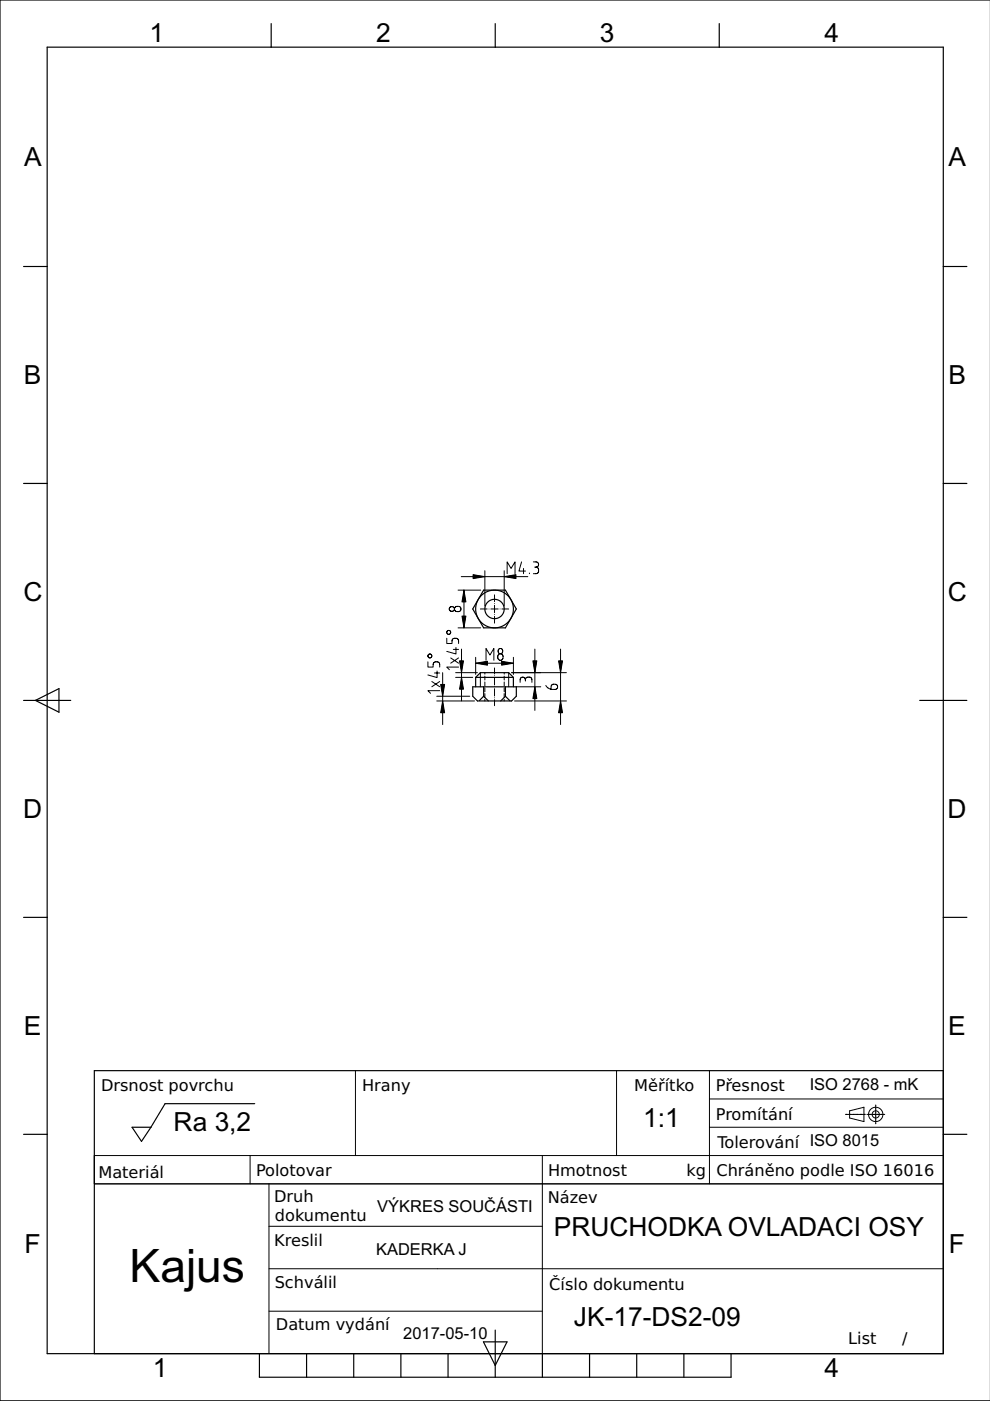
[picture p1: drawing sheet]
<svg xmlns="http://www.w3.org/2000/svg" width="210mm" height="297mm" viewBox="0 0 210 297" stroke-linecap="round" stroke-linejoin="round" font-family="sans-serif">
<g fill="none" stroke="#000" stroke-width=".25">
<path d="M10 10h190v277h-190zM57.5 5v5M105 5v5M152.5 5v5M210 0h-210v297h210M5 56.5h5M200 56.5h5M5 102.5h5M200 102.5h5M102.5 125.1h4.7l2.3 4-2.3 4h-4.7l-2.3-4zM5 148.5h10M7.5 148.5l5-2.5v5z"/>
<path d="M100.2 145.6h9.3v2l-1 1h-7.3l-1-1zM100.9 143.6l1-1h6l1 1M100.9 143.6v2M100.9 143.6h8M102.5 147.6l1.1 1M102.5 147.6l-.8 .9M102.5 145.6v2M107.2 147.6l-1 1M107.2 147.6l1 1M107.2 145.6v2M108.9 143.6v2M195 148.5h10"/>
<path d="M5 194.5h5M200 194.5h5M28 239h4l-2 3zM54 234h-19l-3 5M179.3 236.3h.2M179.7 236.3h.1M180 236.3h.3M180.5 236.3h.1M180.8 236.3h.4M181.3 236.3h.1M181.6 236.3h.4M182.1 236.3h.1"/>
<path d="M182.4 236.3h.4M182.9 236.3h.1M183.2 236.3h.2M183.8 236.3h.1M184.1 236.3h.1M184.3 236.3h.4M184.9 236.3h.1M185.1 236.3h.4M185.7 236.3h.1M185.7 234.3v.2M185.7 234.6v.1M185.7 234.9v.4"/>
<path d="M185.7 235.4v.1M185.7 235.7v.4M185.7 236.5v.4M185.7 237.1h.1M185.7 237.3v.4M185.7 237.9h.1M185.7 238.1v.2M185.9 236.3h.4M186.5 236.3h.1M186.7 236.3h.4M187.3 236.3h.1M187.5 236.3h.1"/>
<path d="M200 227h-180v60M5 240.5h5M200 240.5h5M55 287v5h100v-5M65 287v5M75 287v5M85 287v5M95 287v5M102.5 284.5h5l-2.5 5zM105 282v10M115 287v5M125 287v5"/>
<path d="M135 287v5M145 287v5"/>
<circle cx="104.9" cy="129.1" r="2.05"/>
<circle cx="104.9" cy="129.1" r="4"/>
</g>
<g fill="none" stroke="#000" stroke-width=".21">
<path d="M110.6 119.1l-.6 2h1.4M113.1 119.1h.5a.56 .56 0 0 1 .6 .6 .56 .56 0 0 1-.6 .5M94.7 135.3v1.1h1.1v-.5a.56 .56 0 0 1 .6-.6h.3a.56 .56 0 0 1 .5 .6v.5M95.6 139.5l1.6 1.1M96.1 137.7h1.1M96.7 137.3v1.4l-2-.6M97.1 125.1h4.8M97.1 133.1h4.8M97.2 139.5l-1.6 1.1M97.8 122.3h14.1M97.9 137.6v11M98.4 125.1v8"/>
<path d="M100.9 139.4v3.6M101.9 129.1h1.4M102.8 121v7.5M103 140v-2.5l.9 1.4 .8-1.4v2.5M103.7 129.1h.1M104.1 129.1h1.5M104.9 126.1v1.5M104.9 127.9v.1M104.9 128.3v1.6M104.9 130.3h.1M104.9 130.7v1.4M106 129.1h.1"/>
<path d="M106.4 129.1h1.5M106.9 121v7.5M107.5 121.6v-2.5l.9 1.4 .8-1.4v2.5M108.9 139.4v3.6M111 120.5v1.1M112.2 121.5v.1M113.4 120.2h.2M113.4 137.6v13M113.6 120.2a.56 .56 0 0 1 .6 .6v.3a.56 .56 0 0 1-.6 .5h-.5M118.9 137.6v16M90.7 140.3v1.1h1.1v-.5a.56 .56 0 0 1 .6-.6h.3a.56 .56 0 0 1 .5 .6v.5M91.6 144.5l1.6 1.1"/>
<path d="M92.1 142.7h1.1M92.6 148.6h8M92.6 147.6h7M92.7 142.3v1.4l-2-.6M93.2 146.4h-2.5l.6 .6M93.2 144.5l-1.6 1.1M93.9 142.6v11M96.6 142.6h4.6M96.6 143.6h3.6M97.2 141.4h-2.5l.6 .6M100.9 140.6h8M101.9 142.6v3"/>
<path d="M102.8 142.6v.3M102.8 143.3v.9M102.8 144.6v.8M102.8 145.8v.8M102.8 147.1v.8M102.8 148.3v.3M104.9 141.6v1.3M104.9 143.3h.1M104.9 143.7v1.5M104.9 145.6h.1M104.9 146v1.6M104.9 148h.1"/>
<path d="M104.9 148.3v1.3M106.9 142.6v.3M106.9 143.3v.9M106.9 144.6v.8M106.9 145.8v.8M106.9 147.1v.8M106.9 148.3v.3M107.9 142.6v3M108.5 142.6h11.6M109.1 148.6h11M109.5 145.6h5.2M111.4 144.1a.56 .56 0 0 0-.6-.5 .56 .56 0 0 0-.5 .5v.6"/>
<path d="M111.4 144.1a.56 .56 0 0 1 .5-.5h.3a.56 .56 0 0 1 .6 .5v.6M111.4 144.1v.3M115.7 145.3l.9 .8 1.1 .1a.56 .56 0 0 0 .5-.6 .56 .56 0 0 0-.5-.5h-.3a.56 .56 0 0 0-.6 .5v.5M75.4 227v18M130.7 227v18M150.4 227v24M150.4 239h49.6M150.4 233h49.6M180.1 235.5l3.1-.7v3l-3.1-.8zM20 245h180M20 251h180M53 245v6"/>
<path d="M57 251v36M115 245v42M57 260h58M57 278h58M57 269h143"/>
<circle cx="91.1" cy="139.1" r=".42"/>
<circle cx="95.1" cy="134.1" r=".42"/>
<circle cx="95.8" cy="129.1" r=".53"/>
<circle cx="97" cy="129.1" r=".66"/>
<circle cx="106.1" cy="138.1" r=".53"/>
<circle cx="106.1" cy="139.3" r=".66"/>
<circle cx="185.7" cy="236.3" r="1.52"/>
<circle cx="185.7" cy="236.3" r=".76"/>
</g>
<g fill="#000">
<path d="M98.4 125.1l.4 2.5h-.8zM98 130.6h.8l-.4 2.5zM100.3 121.8l2.5 .5-2.5 .4zM106.9 122.3l2.5-.5v.9zM93.9 148.6l.4 2.5h-.9zM93.4 145.1h.9l-.4 2.5zM97.9 143.6l.4 2.5h-.9zM97.4 140.1h.9l-.4 2.5zM100.9 140.6l2.5-.4v.8zM106.4 140.2l2.5 .4-2.5 .4zM113 140.1h.8l-.4 2.5zM113.4 145.6l.4 2.5h-.8z"/>
<path d="M118.4 140.1h.9l-.4 2.5zM118.9 148.6l.4 2.5h-.9z"/>
</g>
<g fill="#000" stroke="#000" stroke-width=".21">
<path d="M98.4 125.1l.4 2.5h-.8zM98 130.6h.8l-.4 2.5zM100.3 121.8l2.5 .5-2.5 .4zM106.9 122.3l2.5-.5v.9zM93.9 148.6l.4 2.5h-.9zM93.4 145.1h.9l-.4 2.5zM97.9 143.6l.4 2.5h-.9zM97.4 140.1h.9l-.4 2.5zM100.9 140.6l2.5-.4v.8zM106.4 140.2l2.5 .4-2.5 .4zM113 140.1h.8l-.4 2.5zM113.4 145.6l.4 2.5h-.8z"/>
<path d="M118.4 140.1h.9l-.4 2.5zM118.9 148.6l.4 2.5h-.9z"/>
</g>
<text font-size="9.8" x="27.5" y="271.7">Kajus</text>
<g font-size="5.6">
<text x="31.7" y="9">1</text>
<text x="79.8" y="9">2</text>
<text x="127.2" y="9">3</text>
<text x="174.8" y="9">4</text>
<text x="5.1" y="35.3">A</text>
<text x="201.1" y="35.3">A</text>
<text x="5.1" y="81.5">B</text>
<text x="201.1" y="81.5">B</text>
<text x="5" y="127.5">C</text>
<text x="201" y="127.5">C</text>
<text x="4.9" y="173.5">D</text>
<text x="200.9" y="173.5">D</text>
<text x="5.1" y="219.5">E</text>
<text x="201.1" y="219.5">E</text>
<text x="36.8" y="239.7">Ra 3,2</text>
<text x="136.4" y="239">1:1</text>
<text x="117.4" y="262.1">PRUCHODKA OVLADACI OSY</text>
<text x="5.2" y="265.7">F</text>
<text x="201.2" y="265.7">F</text>
<text x="121.7" y="281.2">JK-17-DS2-09</text>
<text x="32.4" y="292">1</text>
<text x="174.8" y="292">4</text>
</g>
<g font-size="3.5">
<text x="171.7" y="231">ISO 2768 - mK</text>
<text x="80" y="257">VÝKRES SOUČÁSTI</text>
<text x="79.7" y="266">KADERKA J</text>
<text x="85.5" y="283.8">2017-05-10</text>
</g>
<g font-size="3.4">
<text x="21.4" y="231.4">Drsnost povrchu</text>
<text x="76.8" y="231.4">Hrany</text>
<text x="134.5" y="231.4">Měřítko</text>
<text x="151.8" y="231.4">Přesnost</text>
<text x="151.8" y="237.5">Promítání</text>
<text x="152.1" y="243.3">Tolerování ISO 8015</text>
<text x="20.9" y="249.8">Materiál</text>
<text x="54.3" y="249.4">Polotovar</text>
<text x="116.2" y="249.4">Hmotnost</text>
<text x="145.6" y="249.4">kg</text>
<text x="151.9" y="249.3">Chráněno podle ISO 16016</text>
<text x="58.1" y="254.9">Druh</text>
<text x="116.1" y="255.1">Název</text>
<text x="58.3" y="258.9">dokumentu</text>
<text x="58.1" y="264.1">Kreslil</text>
<text x="58.2" y="273.1">Schválil</text>
<text x="116.5" y="273.5">Číslo dokumentu</text>
<text x="58.5" y="282">Datum vydání</text>
<text x="179.8" y="284.9">List</text>
<text x="191.3" y="284.9">/</text>
</g>
</svg>
